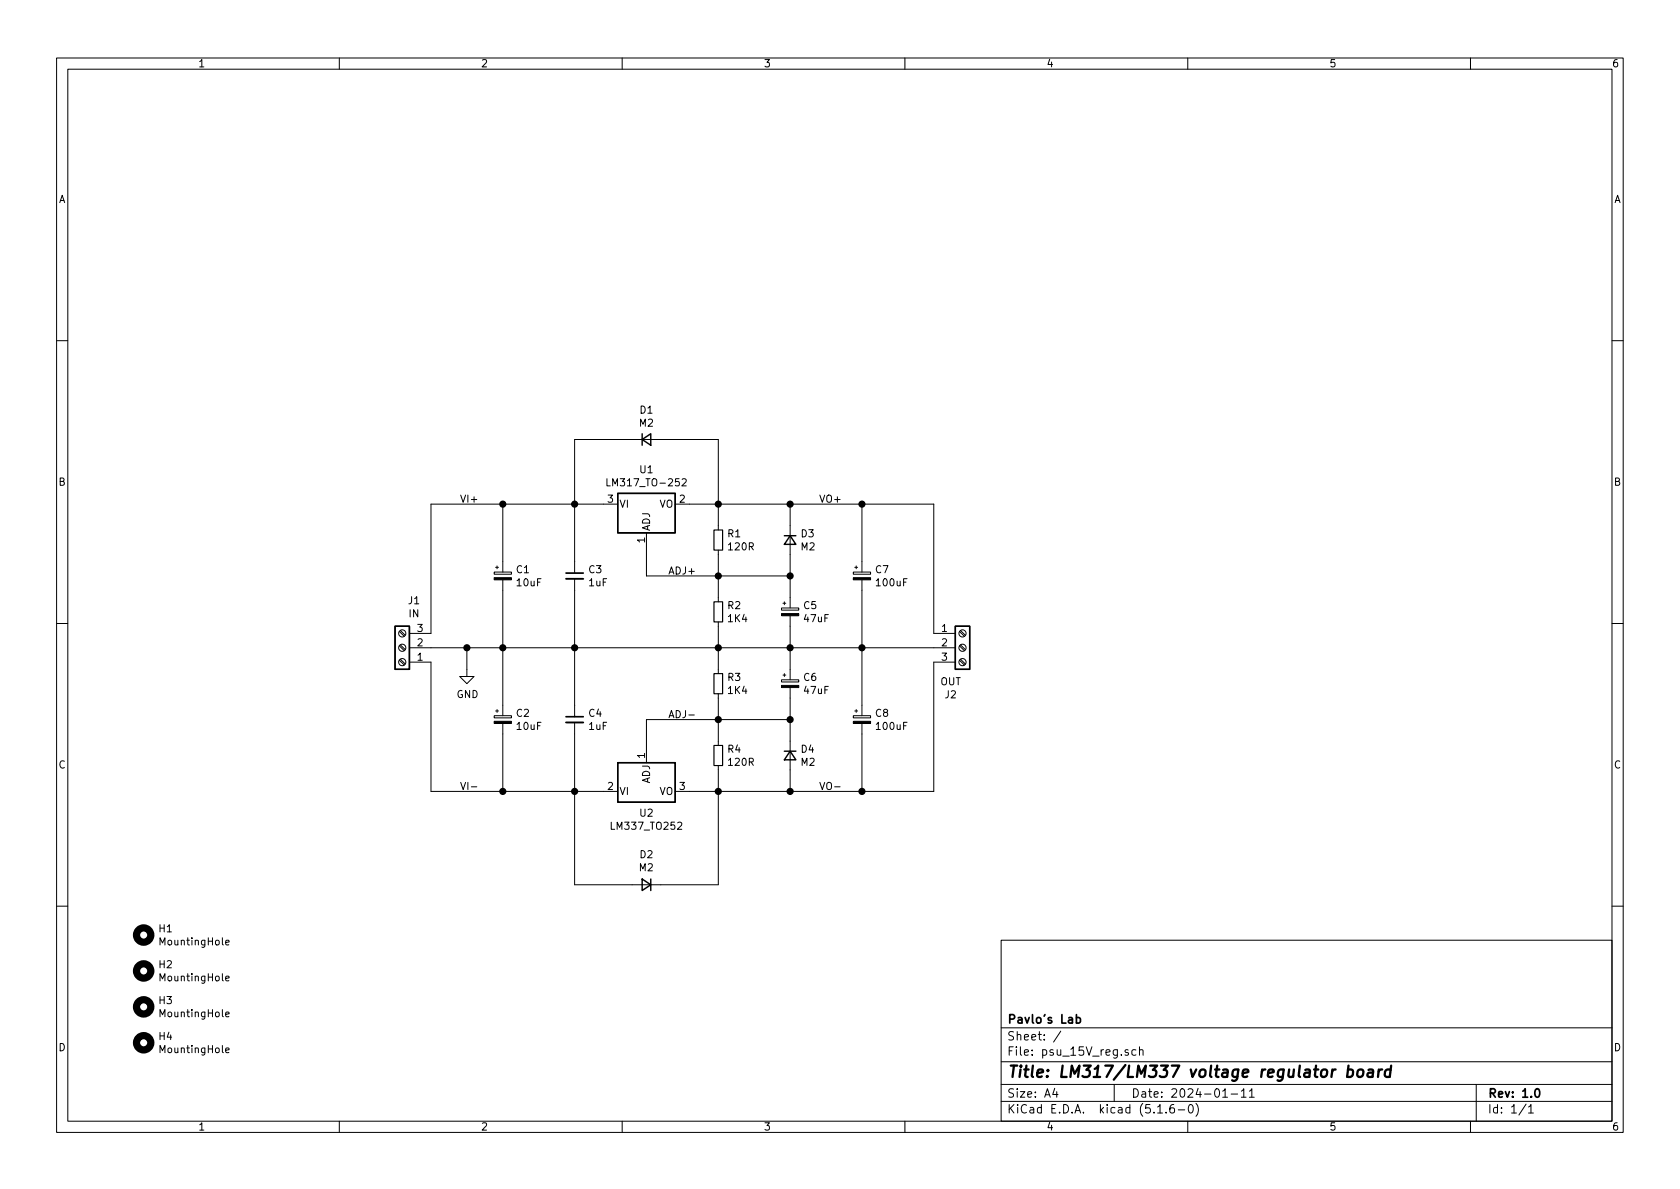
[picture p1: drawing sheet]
EESchema Schematic File Version 4
EELAYER 30 0
EELAYER END
$Descr A4 11693 8268
encoding utf-8
Sheet 1 1
Title "LM317/LM337 voltage regulator board"
Date "2024-01-11"
Rev "1.0"
Comp "Pavlo's Lab"
Comment1 ""
Comment2 ""
Comment3 ""
Comment4 ""
$EndDescr
$Comp
L Regulator_Linear:LM317_TO-252 U1
U 1 1
P 4500 3500
F 0 "U1" H 4500 3742 50  0000 C CNN
F 1 "LM317_TO-252" H 4500 3651 50  0000 C CNN
F 2 "Package_TO_SOT_SMD:TO-252-2" H 4500 3750 50  0001 C CIN
F 3 "http://www.ti.com/lit/ds/snvs774n/snvs774n.pdf" H 4500 3500 50  0001 C CNN
	1    4500 3500
	1    0    0    -1  
$EndComp
$Comp
L Regulator_Linear:LM337_TO252 U2
U 1 1
P 4500 5500
F 0 "U2" H 4500 5351 50  0000 C CNN
F 1 "LM337_TO252" H 4500 5260 50  0000 C CNN
F 2 "Package_TO_SOT_SMD:TO-252-2" H 4500 5300 50  0001 C CIN
F 3 "http://www.farnell.com/datasheets/1636957.pdf" H 4500 5500 50  0001 C CNN
	1    4500 5500
	1    0    0    -1  
$EndComp
$Comp
L Device:R_Small R2
U 1 1
P 5000 4250
F 0 "R2" H 5059 4296 50  0000 L CNN
F 1 "1K4" H 5059 4205 50  0000 L CNN
F 2 "Resistor_SMD:R_1206_3216Metric" H 5000 4250 50  0001 C CNN
F 3 "~" H 5000 4250 50  0001 C CNN
	1    5000 4250
	1    0    0    -1  
$EndComp
$Comp
L Device:R_Small R1
U 1 1
P 5000 3750
F 0 "R1" H 5059 3796 50  0000 L CNN
F 1 "120R" H 5059 3705 50  0000 L CNN
F 2 "Resistor_SMD:R_1206_3216Metric" H 5000 3750 50  0001 C CNN
F 3 "~" H 5000 3750 50  0001 C CNN
	1    5000 3750
	1    0    0    -1  
$EndComp
$Comp
L Device:CP_Small C5
U 1 1
P 5500 4250
F 0 "C5" H 5588 4296 50  0000 L CNN
F 1 "47uF" H 5588 4205 50  0000 L CNN
F 2 "Capacitor_SMD:CP_Elec_6.3x5.9" H 5500 4250 50  0001 C CNN
F 3 "~" H 5500 4250 50  0001 C CNN
	1    5500 4250
	1    0    0    -1  
$EndComp
$Comp
L Device:CP_Small C7
U 1 1
P 6000 4000
F 0 "C7" H 6088 4046 50  0000 L CNN
F 1 "100uF" H 6088 3955 50  0000 L CNN
F 2 "Capacitor_SMD:CP_Elec_8x6.9" H 6000 4000 50  0001 C CNN
F 3 "~" H 6000 4000 50  0001 C CNN
	1    6000 4000
	1    0    0    -1  
$EndComp
$Comp
L Device:D_Small D3
U 1 1
P 5500 3750
F 0 "D3" V 5454 3820 50  0000 L CNN
F 1 "M2" V 5545 3820 50  0000 L CNN
F 2 "Diode_SMD:D_SMA" V 5500 3750 50  0001 C CNN
F 3 "~" V 5500 3750 50  0001 C CNN
	1    5500 3750
	0    1    1    0   
$EndComp
$Comp
L Device:D_Small D1
U 1 1
P 4500 3050
F 0 "D1" H 4500 3257 50  0000 C CNN
F 1 "M2" H 4500 3166 50  0000 C CNN
F 2 "Diode_SMD:D_SMA" V 4500 3050 50  0001 C CNN
F 3 "~" V 4500 3050 50  0001 C CNN
	1    4500 3050
	1    0    0    -1  
$EndComp
$Comp
L Device:C_Small C3
U 1 1
P 4000 4000
F 0 "C3" H 4092 4046 50  0000 L CNN
F 1 "1uF" H 4092 3955 50  0000 L CNN
F 2 "Capacitor_SMD:C_1206_3216Metric" H 4000 4000 50  0001 C CNN
F 3 "~" H 4000 4000 50  0001 C CNN
	1    4000 4000
	1    0    0    -1  
$EndComp
$Comp
L Device:R_Small R3
U 1 1
P 5000 4750
F 0 "R3" H 5059 4796 50  0000 L CNN
F 1 "1K4" H 5059 4705 50  0000 L CNN
F 2 "Resistor_SMD:R_1206_3216Metric" H 5000 4750 50  0001 C CNN
F 3 "~" H 5000 4750 50  0001 C CNN
	1    5000 4750
	1    0    0    -1  
$EndComp
$Comp
L Device:R_Small R4
U 1 1
P 5000 5250
F 0 "R4" H 5059 5296 50  0000 L CNN
F 1 "120R" H 5059 5205 50  0000 L CNN
F 2 "Resistor_SMD:R_1206_3216Metric" H 5000 5250 50  0001 C CNN
F 3 "~" H 5000 5250 50  0001 C CNN
	1    5000 5250
	1    0    0    -1  
$EndComp
$Comp
L Device:CP_Small C6
U 1 1
P 5500 4750
F 0 "C6" H 5588 4796 50  0000 L CNN
F 1 "47uF" H 5588 4705 50  0000 L CNN
F 2 "Capacitor_SMD:CP_Elec_6.3x5.9" H 5500 4750 50  0001 C CNN
F 3 "~" H 5500 4750 50  0001 C CNN
	1    5500 4750
	1    0    0    -1  
$EndComp
$Comp
L Device:D_Small D4
U 1 1
P 5500 5250
F 0 "D4" V 5454 5320 50  0000 L CNN
F 1 "M2" V 5545 5320 50  0000 L CNN
F 2 "Diode_SMD:D_SMA" V 5500 5250 50  0001 C CNN
F 3 "~" V 5500 5250 50  0001 C CNN
	1    5500 5250
	0    1    1    0   
$EndComp
$Comp
L Device:CP_Small C8
U 1 1
P 6000 5000
F 0 "C8" H 6088 5046 50  0000 L CNN
F 1 "100uF" H 6088 4955 50  0000 L CNN
F 2 "Capacitor_SMD:CP_Elec_8x6.9" H 6000 5000 50  0001 C CNN
F 3 "~" H 6000 5000 50  0001 C CNN
	1    6000 5000
	1    0    0    -1  
$EndComp
$Comp
L Device:C_Small C4
U 1 1
P 4000 5000
F 0 "C4" H 4092 5046 50  0000 L CNN
F 1 "1uF" H 4092 4955 50  0000 L CNN
F 2 "Capacitor_SMD:C_1206_3216Metric" H 4000 5000 50  0001 C CNN
F 3 "~" H 4000 5000 50  0001 C CNN
	1    4000 5000
	1    0    0    -1  
$EndComp
$Comp
L Connector:Screw_Terminal_01x03 J2
U 1 1
P 6700 4500
F 0 "J2" H 6618 4175 50  0000 C CNN
F 1 "OUT" H 6618 4266 50  0000 C CNN
F 2 "local_footprint_lib:TerminalBlock_ Amphenol_01_03_P3.50mm" H 6700 4500 50  0001 C CNN
F 3 "~" H 6700 4500 50  0001 C CNN
	1    6700 4500
	1    0    0    -1  
$EndComp
$Comp
L Connector:Screw_Terminal_01x03 J1
U 1 1
P 2800 4500
F 0 "J1" H 2718 4175 50  0000 C CNN
F 1 "IN" H 2718 4266 50  0000 C CNN
F 2 "local_footprint_lib:TerminalBlock_ Amphenol_01_03_P3.50mm" H 2800 4500 50  0001 C CNN
F 3 "~" H 2800 4500 50  0001 C CNN
	1    2800 4500
	-1   0    0    1   
$EndComp
Wire Wire Line
	3000 4500 3250 4500
Wire Wire Line
	5000 4350 5000 4500
Connection ~ 5000 4500
Wire Wire Line
	5000 4500 5500 4500
Wire Wire Line
	5000 4650 5000 4500
Wire Wire Line
	5500 4650 5500 4500
Connection ~ 5500 4500
Wire Wire Line
	5500 4500 6000 4500
Wire Wire Line
	5500 4350 5500 4500
Wire Wire Line
	5500 4150 5500 4000
Wire Wire Line
	5000 3850 5000 4000
Wire Wire Line
	5500 4000 5000 4000
Connection ~ 5500 4000
Wire Wire Line
	5500 4000 5500 3850
Connection ~ 5000 4000
Wire Wire Line
	5000 4000 5000 4150
Wire Wire Line
	5000 4000 4500 4000
Wire Wire Line
	4500 4000 4500 3800
Wire Wire Line
	4200 3500 4000 3500
Wire Wire Line
	4000 3500 4000 3900
Wire Wire Line
	4000 4100 4000 4500
Connection ~ 4000 4500
Wire Wire Line
	4000 4500 5000 4500
Connection ~ 4000 3500
Wire Wire Line
	4800 3500 5000 3500
Wire Wire Line
	6000 3500 6000 3900
Wire Wire Line
	5500 3650 5500 3500
Connection ~ 5500 3500
Wire Wire Line
	5500 3500 6000 3500
Wire Wire Line
	5000 3650 5000 3500
Connection ~ 5000 3500
Wire Wire Line
	5000 3500 5500 3500
Wire Wire Line
	6000 4100 6000 4500
Connection ~ 6000 4500
Wire Wire Line
	6000 4500 6500 4500
Wire Wire Line
	6000 4500 6000 4900
$Comp
L Device:D_Small D2
U 1 1
P 4500 6150
F 0 "D2" H 4500 5943 50  0000 C CNN
F 1 "M2" H 4500 6034 50  0000 C CNN
F 2 "Diode_SMD:D_SMA" V 4500 6150 50  0001 C CNN
F 3 "~" V 4500 6150 50  0001 C CNN
	1    4500 6150
	-1   0    0    1   
$EndComp
Wire Wire Line
	4800 5500 5000 5500
Wire Wire Line
	6000 5500 6000 5100
Wire Wire Line
	5500 4850 5500 5000
Wire Wire Line
	5500 5350 5500 5500
Connection ~ 5500 5500
Wire Wire Line
	5500 5500 6000 5500
Wire Wire Line
	5000 5350 5000 5500
Connection ~ 5000 5500
Wire Wire Line
	5000 5500 5500 5500
Wire Wire Line
	5000 5150 5000 5000
Wire Wire Line
	5000 5000 5500 5000
Connection ~ 5000 5000
Wire Wire Line
	5000 5000 5000 4850
Connection ~ 5500 5000
Wire Wire Line
	5500 5000 5500 5150
Wire Wire Line
	4500 5200 4500 5000
Wire Wire Line
	4500 5000 5000 5000
Wire Wire Line
	6500 4600 6500 5500
Wire Wire Line
	6500 5500 6000 5500
Connection ~ 6000 5500
Wire Wire Line
	6500 4400 6500 3500
Wire Wire Line
	6500 3500 6000 3500
Connection ~ 6000 3500
Wire Wire Line
	3000 4600 3000 5500
Wire Wire Line
	3000 5500 3500 5500
Wire Wire Line
	4000 5100 4000 5500
Connection ~ 4000 5500
Wire Wire Line
	4000 5500 4200 5500
Wire Wire Line
	4000 4900 4000 4500
Wire Wire Line
	3000 4400 3000 3500
Wire Wire Line
	3000 3500 3500 3500
Wire Wire Line
	4400 3050 4000 3050
Wire Wire Line
	4000 3050 4000 3500
Wire Wire Line
	4600 3050 5000 3050
Wire Wire Line
	5000 3050 5000 3500
Wire Wire Line
	4600 6150 5000 6150
Wire Wire Line
	5000 6150 5000 5500
Wire Wire Line
	4400 6150 4000 6150
Wire Wire Line
	4000 6150 4000 5500
Text Label 5700 3500 0    50   ~ 0
VO+
Text Label 5700 5500 0    50   ~ 0
VO-
$Comp
L power:GND #PWR01
U 1 1
P 3250 4650
F 0 "#PWR01" H 3250 4400 50  0001 C CNN
F 1 "GND" H 3255 4477 50  0000 C CNN
F 2 "" H 3250 4650 50  0001 C CNN
F 3 "" H 3250 4650 50  0001 C CNN
	1    3250 4650
	1    0    0    -1  
$EndComp
Wire Wire Line
	3250 4650 3250 4500
Connection ~ 3250 4500
Wire Wire Line
	3250 4500 3500 4500
Text Label 4650 4000 0    50   ~ 0
ADJ+
Text Label 4650 5000 0    50   ~ 0
ADJ-
Text Label 3200 3500 0    50   ~ 0
VI+
Text Label 3200 5500 0    50   ~ 0
VI-
$Comp
L Device:CP_Small C2
U 1 1
P 3500 5000
F 0 "C2" H 3588 5046 50  0000 L CNN
F 1 "10uF" H 3588 4955 50  0000 L CNN
F 2 "Capacitor_SMD:CP_Elec_5x5.3" H 3500 5000 50  0001 C CNN
F 3 "~" H 3500 5000 50  0001 C CNN
	1    3500 5000
	1    0    0    -1  
$EndComp
$Comp
L Device:CP_Small C1
U 1 1
P 3500 4000
F 0 "C1" H 3588 4046 50  0000 L CNN
F 1 "10uF" H 3588 3955 50  0000 L CNN
F 2 "Capacitor_SMD:CP_Elec_5x5.3" H 3500 4000 50  0001 C CNN
F 3 "~" H 3500 4000 50  0001 C CNN
	1    3500 4000
	1    0    0    -1  
$EndComp
Wire Wire Line
	3500 3900 3500 3500
Wire Wire Line
	3500 3500 4000 3500
Connection ~ 3500 3500
Wire Wire Line
	3500 4100 3500 4500
Wire Wire Line
	3500 4500 3500 4900
Connection ~ 3500 4500
Wire Wire Line
	3500 5100 3500 5500
Wire Wire Line
	3500 5500 4000 5500
Connection ~ 3500 5500
Wire Wire Line
	4000 4500 3500 4500
$Comp
L Mechanical:MountingHole H1
U 1 1
P 1000 6500
F 0 "H1" H 1100 6546 50  0000 L CNN
F 1 "MountingHole" H 1100 6455 50  0000 L CNN
F 2 "MountingHole:MountingHole_3.2mm_M3_Pad_Via" H 1000 6500 50  0001 C CNN
F 3 "~" H 1000 6500 50  0001 C CNN
	1    1000 6500
	1    0    0    -1  
$EndComp
$Comp
L Mechanical:MountingHole H2
U 1 1
P 1000 6750
F 0 "H2" H 1100 6796 50  0000 L CNN
F 1 "MountingHole" H 1100 6705 50  0000 L CNN
F 2 "MountingHole:MountingHole_3.2mm_M3_Pad_Via" H 1000 6750 50  0001 C CNN
F 3 "~" H 1000 6750 50  0001 C CNN
	1    1000 6750
	1    0    0    -1  
$EndComp
$Comp
L Mechanical:MountingHole H3
U 1 1
P 1000 7000
F 0 "H3" H 1100 7046 50  0000 L CNN
F 1 "MountingHole" H 1100 6955 50  0000 L CNN
F 2 "MountingHole:MountingHole_3.2mm_M3_Pad_Via" H 1000 7000 50  0001 C CNN
F 3 "~" H 1000 7000 50  0001 C CNN
	1    1000 7000
	1    0    0    -1  
$EndComp
$Comp
L Mechanical:MountingHole H4
U 1 1
P 1000 7250
F 0 "H4" H 1100 7296 50  0000 L CNN
F 1 "MountingHole" H 1100 7205 50  0000 L CNN
F 2 "MountingHole:MountingHole_3.2mm_M3_Pad_Via" H 1000 7250 50  0001 C CNN
F 3 "~" H 1000 7250 50  0001 C CNN
	1    1000 7250
	1    0    0    -1  
$EndComp
$EndSCHEMATC
